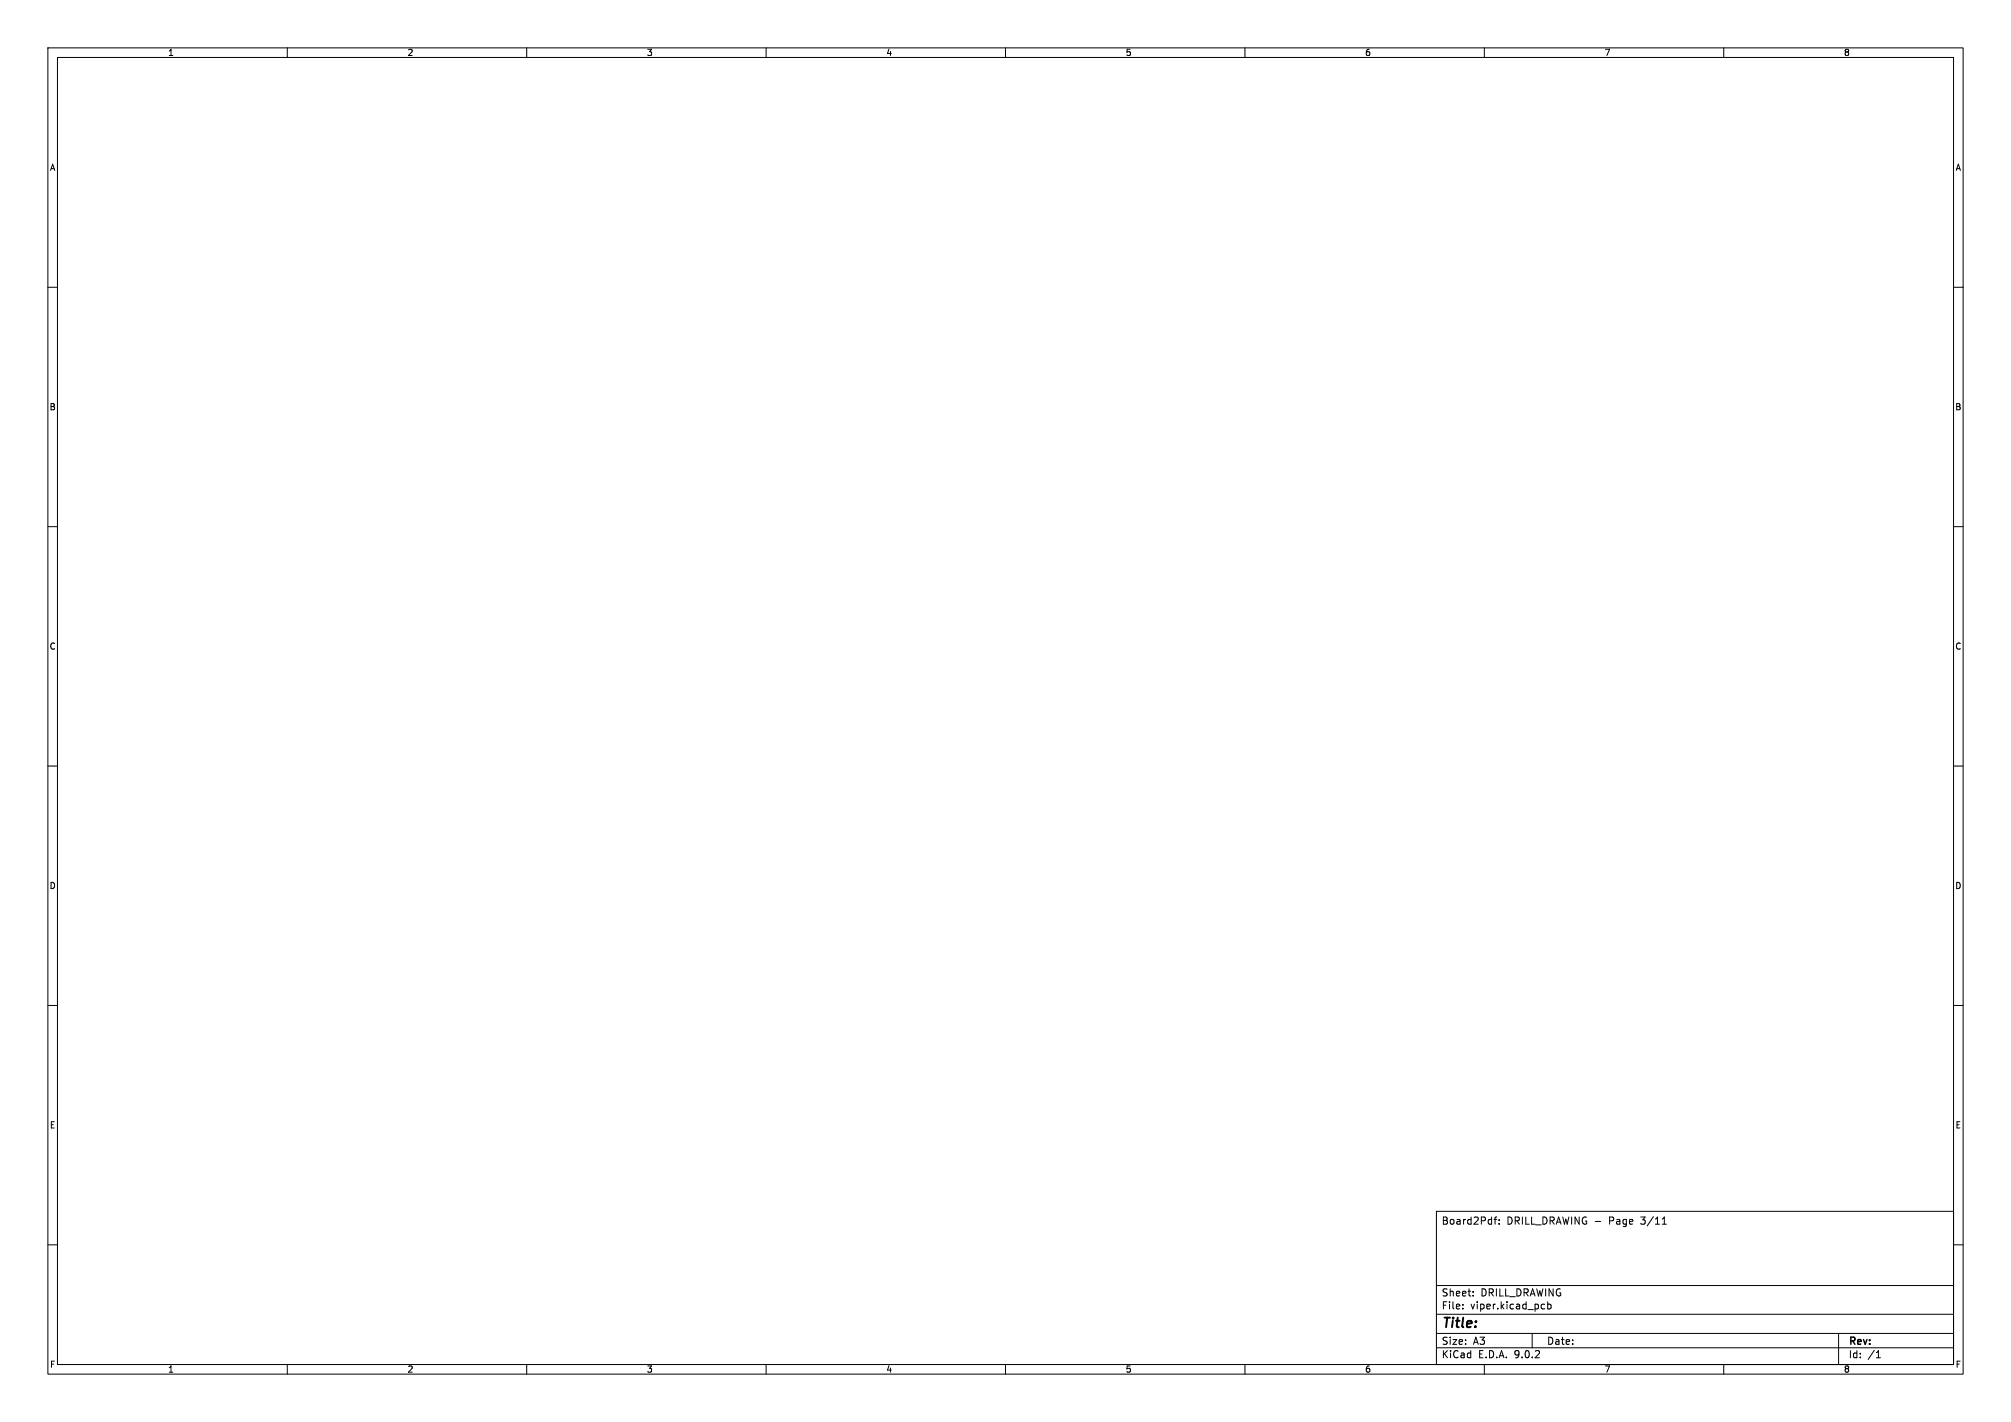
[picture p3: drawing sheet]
<svg xmlns="http://www.w3.org/2000/svg" width="420mm" height="297mm" viewBox="0 0 420 297" stroke-linecap="round" stroke-linejoin="round" font-family="sans-serif">
<g fill="none" stroke="#000" stroke-width=".21">
<path d="M10 10h400v277h-400zM12 12h396v273h-396zM60 10v2M110 10v2M160 10v2M210 10v2M260 10v2M310 10v2M360 10v2M10 60h2M408 60h2M10 110h2"/>
<path d="M408 110h2M10 160h2M408 160h2M10 210h2M408 210h2M300 253h108v32h-108zM312 254.7h.6M312.6 254.2l-.4 .2v1.3M313.1 255.5v.2M313.1 254.8v.1M347.2 255.7h.8M347.3 254.5l.3-.3v1.5"/>
<path d="M10 260h2M300 278.5h108M300 274.5h108M300 268.5h108M305.5 273.2v.2M305.5 272.5v.1M307.7 270.5v.2M307.7 269.8v.1M320 278.5v3M322.2 272.4l.4 .1M322.6 273.3l-.4 .1M323.2 272.5l.5-.1 .2 .3-.1 .6h-.6"/>
<path d="M323.2 271.9v1.5M384 278.5v6.5M408 260h2M60 285v2M110 285v2M160 285v2M210 285v2M260 285v2M300 281.5h108M310 285v2M360 285v2M391.9 283.6h.8"/>
<path d="M392 282.4l.3-.3v1.5"/>
</g>
<text font-size="2.8" x="301" y="277.9">Title:</text>
<g font-size="2.1">
<text x="301" y="256">Board2Pdf:</text>
<text x="314.6" y="256">DRILL_DRAWING -</text>
<text x="336.2" y="256">Page</text>
<text x="342.9" y="256">3/11</text>
<text x="301" y="273.7">File:</text>
<text x="301" y="271">Sheet:</text>
<text x="307.1" y="273.7">viper.kicad_pcb</text>
<text x="309.2" y="271">DRILL_DRAWING</text>
<text x="301" y="281.1">Size:</text>
<text x="307.6" y="281.1">A3</text>
<text x="323" y="281.1">Date:</text>
<text x="386" y="281.3">Rev:</text>
<text x="301" y="283.9">KiCad</text>
<text x="308.7" y="283.9">E.D.A.</text>
<text x="316.3" y="283.9">9.0.2</text>
<text x="386" y="283.9">Id:</text>
<text x="390.1" y="283.9">/1</text>
</g>
<g font-size="1.8">
<text x="35" y="11.9">1</text>
<text x="85" y="11.9">2</text>
<text x="135" y="11.9">3</text>
<text x="185" y="11.9">4</text>
<text x="235" y="11.9">5</text>
<text x="285" y="11.9">6</text>
<text x="335" y="11.9">7</text>
<text x="385" y="11.9">8</text>
<text x="10.3" y="35.9">A</text>
<text x="408.3" y="35.9">A</text>
<text x="10.3" y="85.9">B</text>
<text x="408.2" y="85.9">B</text>
<text x="10.3" y="135.9">C</text>
<text x="408.2" y="135.9">C</text>
<text x="10.3" y="185.9">D</text>
<text x="408.2" y="185.9">D</text>
<text x="10.3" y="235.9">E</text>
<text x="408.3" y="235.9">E</text>
<text x="10.3" y="285.9">F</text>
<text x="35" y="286.9">1</text>
<text x="85" y="286.9">2</text>
<text x="135" y="286.9">3</text>
<text x="185" y="286.9">4</text>
<text x="235" y="286.9">5</text>
<text x="285" y="286.9">6</text>
<text x="335" y="286.9">7</text>
<text x="385" y="286.9">8</text>
<text x="408.3" y="285.9">F</text>
</g>
</svg>
